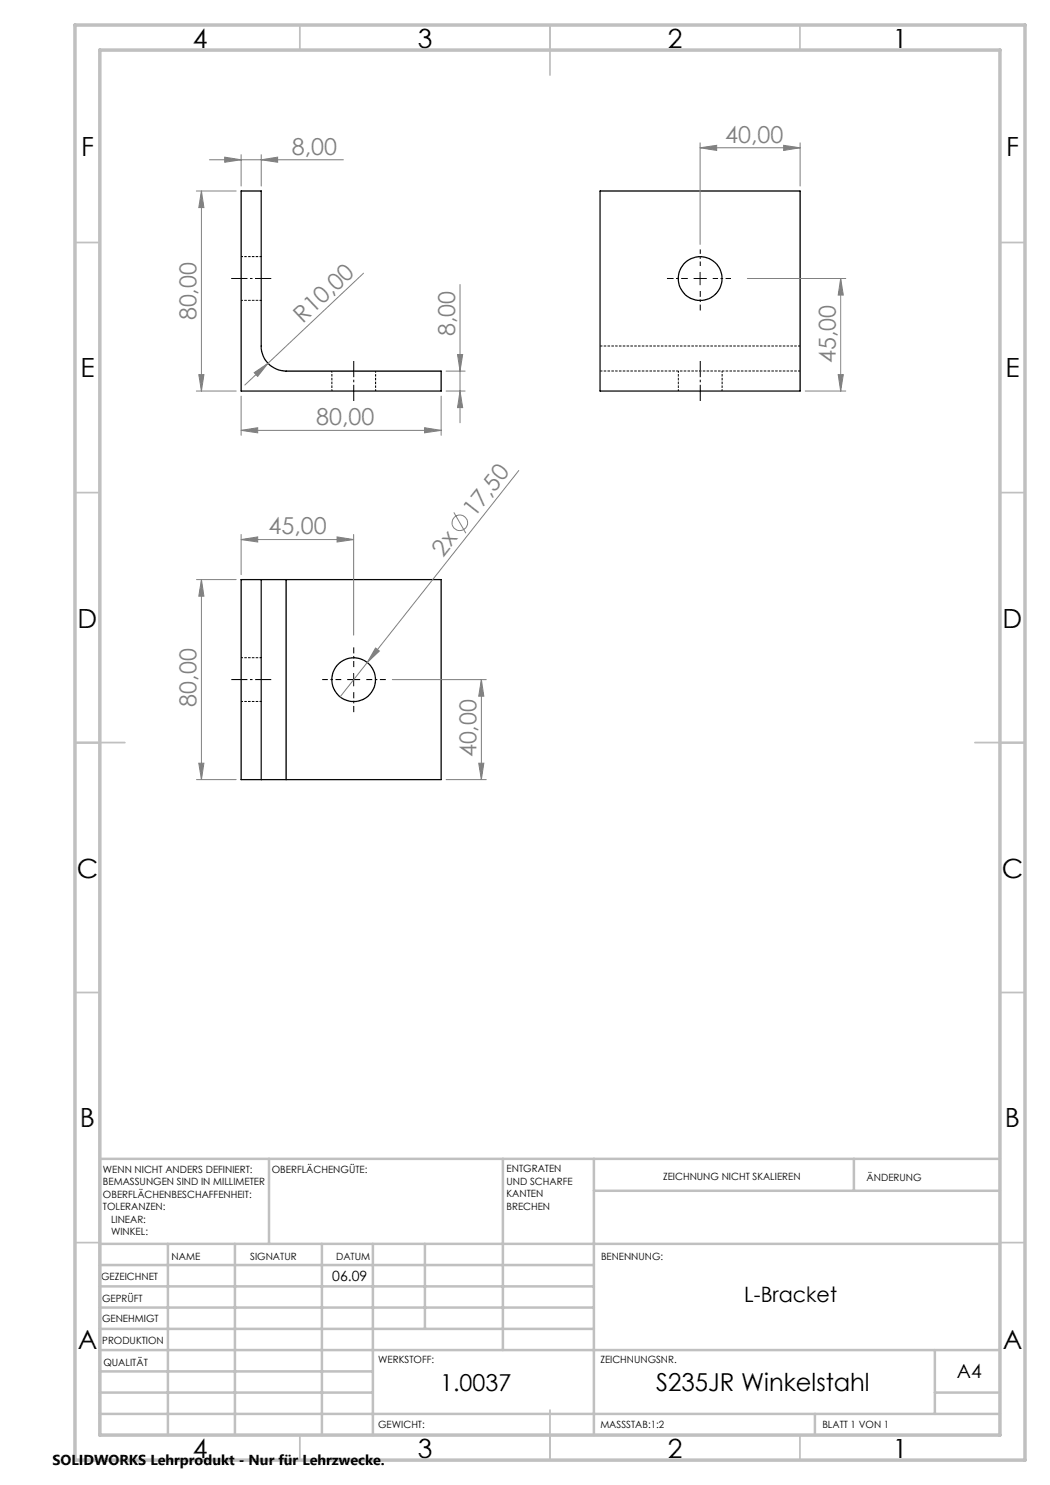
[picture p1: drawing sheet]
<svg xmlns="http://www.w3.org/2000/svg" width="210mm" height="297mm" viewBox="0 0 210 297" stroke-linecap="round" stroke-linejoin="round" font-family="sans-serif">
<path d="M52.3 51.3h-4M48.3 60.1h4M66.4 74.2v4M75.1 78.2v-4M135.7 74.2v4M144.4 78.2v-4M52.3 131.5h-4M48.3 140.3h4" fill="none" stroke="#000" stroke-width=".2" stroke-dasharray=".5 .3" stroke-dashoffset=".2" stroke-linecap="butt"/>
<g fill="none" stroke="#000" stroke-width=".25">
<path d="M48.2 38.2h4v31a5 5 0 0 0 5 5h31v4h-40zM120 38.2h40v40h-40zM52.2 115.9h5M52.2 115.9v40M52.2 115.9h-4v40h4M57.2 115.9h31v40h-31M57.2 115.9v40M52.2 155.9h5"/>
<circle cx="140" cy="55.7" r="4.4"/>
<circle cx="70.7" cy="135.9" r="4.4"/>
</g>
<path d="M160 74.2h-40M160 69.2h-40" fill="none" stroke="#000" stroke-width=".2" stroke-dasharray=".5 .3" stroke-dashoffset=".1" stroke-linecap="butt"/>
<g fill="none" stroke="#808080" stroke-width=".2">
<path d="M39.3 38.2h7.9M40.3 38.2l.5 3.3h-1zM40.3 38.2v40M41.9 32h26.8M44.9 31.4l3.3 .6-3.3 .5zM48.2 30.9v6.3M52.2 32l3.3-.6v1.1zM52.2 30.9v6.3M140 29.6l3.3-.5v1zM140 28.6v20.3M140 29.6h20M156.7 29.1l3.3 .5-3.3 .5z"/>
<path d="M160 28.6v8.6M72.7 54.6l-19.1 18.1M92 56.9v27.7M149.5 55.7h19.7M168.1 55.7l.6 3.3h-1.1zM168.1 55.7v22.5M39.3 78.2h7.9M39.8 74.9h1l-.5 3.3zM48.2 79.2v7.9M50.8 74.5l2.8-1.8-2.1 2.6zM53.6 72.7l-4.6 4.3M88.2 79.2v7.9"/>
<path d="M89.2 78.2h3.8M89.2 74.2h3.8M91.5 70.9h1l-.5 3.3zM92 78.2l.5 3.3h-1zM161 78.2h8.2M167.6 74.9h1.1l-.6 3.3zM48.2 86.1l3.3-.6v1.1zM48.2 86.1h40M84.9 85.5l3.3 .6-3.3 .5zM103.8 94.1l-35.8 45.3M39.3 115.9h7.9M40.3 115.9l.5 3.3h-1z"/>
<path d="M40.3 115.9v40M48.2 107.9l3.3-.5v1zM48.2 106.9v8M48.2 107.9h22.5M67.4 107.4l3.3 .5-3.3 .5zM70.7 106.9v20.1M90.8 102.5l2.4 4.1M75.1 129.6l.8 .6-2.5 2.3zM78.5 135.9h18.8M96.3 135.9l.5 3.3h-1.1zM96.3 135.9v20M39.3 155.9h7.9"/>
<path d="M39.8 152.6h1l-.5 3.3zM89.2 155.9h8.1M95.7 152.6h1.1l-.5 3.3z"/>
<circle cx="92" cy="104.6" r="1.54"/>
</g>
<path d="M46.3 55.7h8M70.8 80.2v-8M140 80.2v-8M46.3 135.9h8" fill="none" stroke="#000" stroke-width=".2" stroke-dasharray="5.1 .5 .5 .5" stroke-dashoffset="1.8" stroke-linecap="butt"/>
<path d="M140 53.2v-3.3" fill="none" stroke="#000" stroke-width=".2" stroke-dasharray="5.1 .5 .5 .5" stroke-dashoffset="4.2" stroke-linecap="butt"/>
<path d="M137.5 55.7h-4.1M70.8 138.4v4" fill="none" stroke="#000" stroke-width=".2" stroke-dasharray="5.1 .5 .5 .5" stroke-dashoffset="3.8" stroke-linecap="butt"/>
<path d="M140 58.2v3.9M68.3 135.9h-3.9M70.8 133.4v-3.9M73.3 135.9h3.9" fill="none" stroke="#000" stroke-width=".2" stroke-dasharray="5.1 .5 .5 .5" stroke-dashoffset="3.9" stroke-linecap="butt"/>
<path d="M142.5 55.7h3.7" fill="none" stroke="#000" stroke-width=".2" stroke-dasharray="5.1 .5 .5 .5" stroke-dashoffset="4" stroke-linecap="butt"/>
<path d="M138.8 55.7h2.5M140 54.5v2.5M69.5 135.9h2.5M70.7 134.7v2.5" fill="none" stroke="#000" stroke-width=".2"/>
<g fill="none" stroke="#c0c0c0" stroke-width=".35">
<path d="M60 5v5M110 5v10M160 5v5M15 48.5h5M200 48.5h5M15 98.5h5M200 98.5h5M15 148.5h10M195 148.5h10M15 198.5h5M200 198.5h5M15 248.5h5"/>
<path d="M200 248.5h5M60 287v5M110 282v10M160 287v5"/>
</g>
<g fill="none" stroke="#c0c0c0" stroke-width=".5">
<path d="M53.8 231.8v17M100.6 231.8v38.2M118.8 231.8v55.2M118.8 238.2h81.2M170.8 231.8v6.4M200 231.8h-180v55.2M20 248.8h180M20 257.3h98.8M20 253h98.8M33.6 248.8v38.2M47 248.8v38.2M64.4 248.8v38.2"/>
<path d="M74.6 248.8v38.2M85 248.8v17M20 265.8h98.8M20 261.5h98.8M20 278.5h54.6M20 274.3h54.6M20 270h180M187 278.5h13M187 270v12.8M20 282.8h180M163 282.8v4.2"/>
</g>
<path d="M15 5h190v287h-190zM20 10h180v277h-180z" fill="none" stroke="#c0c0c0" stroke-width=".7"/>
<g fill="#808080">
<path d="M50.8 74.5l2.8-1.8-2.1 2.6z"/>
<path d="M75.1 129.6l.8 .6-2.5 2.3z"/>
<path d="M52.2 32l3.3-.6v1.1zM44.9 31.4l3.3 .6-3.3 .5zM67.4 107.4l3.3 .5-3.3 .5zM48.2 107.9l3.3-.5v1z"/>
<path d="M48.2 86.1l3.3-.6v1.1zM84.9 85.5l3.3 .6-3.3 .5zM140 29.6l3.3-.5v1zM156.7 29.1l3.3 .5-3.3 .5z"/>
<path d="M92 78.2l.5 3.3h-1zM91.5 70.9h1l-.5 3.3z"/>
<path d="M40.3 38.2l.5 3.3h-1zM39.8 74.9h1l-.5 3.3zM168.1 55.7l.6 3.3h-1.1zM167.6 74.9h1.1l-.6 3.3z"/>
<path d="M40.3 115.9l.5 3.3h-1zM39.8 152.6h1l-.5 3.3zM96.3 135.9l.5 3.3h-1.1zM95.7 152.6h1.1l-.5 3.3z"/>
</g>
<g font-size="5.3">
<text x="38.5" y="9.5">4</text>
<text x="83.5" y="9.5">3</text>
<text x="133.5" y="9.5">2</text>
<text x="178.5" y="9.5">1</text>
<text x="16.2" y="31.2">F</text>
<text x="201.2" y="31.2">F</text>
<text x="16.1" y="75.5">E</text>
<text x="201.1" y="75.5">E</text>
<text x="15.5" y="125.5">D</text>
<text x="200.5" y="125.5">D</text>
<text x="15.4" y="175.5">C</text>
<text x="200.4" y="175.5">C</text>
<text x="16" y="225.5">B</text>
<text x="201" y="225.5">B</text>
<text x="15.5" y="269.7">A</text>
<text x="200.5" y="269.7">A</text>
<text x="38.5" y="291.5">4</text>
<text x="83.5" y="291.5">3</text>
<text x="133.5" y="291.5">2</text>
<text x="178.5" y="291.5">1</text>
</g>
<text font-size="4.9" x="131.3" y="278.2">S235JR Winkelstahl</text>
<g font-size="4.7" fill="#808080">
<text x="145.1" y="28.5">40,00</text>
<text x="58.4" y="30.9">8,00</text>
<text x="39.3" y="64.1" transform="rotate(-90 39.3 64.1)">80,00</text>
<text x="60.6" y="64.7" transform="rotate(-43 60.6 64.7)">R10,00</text>
<text x="91" y="67.2" transform="rotate(-90 91 67.2)">8,00</text>
<text x="167.2" y="72.7" transform="rotate(-90 167.2 72.7)">45,00</text>
<text x="63.3" y="85">80,00</text>
<text x="53.7" y="106.9">45,00</text>
<text x="94.9" y="103.6" transform="rotate(-52 94.9 103.6)">17,50</text>
<text x="88.7" y="111.5" transform="rotate(-52 88.7 111.5)">2x</text>
<text x="39.3" y="141.3" transform="rotate(-90 39.3 141.3)">80,00</text>
<text x="95.3" y="151.5" transform="rotate(-90 95.3 151.5)">40,00</text>
</g>
<text font-size="4.7" x="88" y="278.2">1.0037</text>
<text font-size="4.2" x="148.9" y="260.4">L-Bracket</text>
<text font-size="3.9" x="191.4" y="275.6">A4</text>
<text font-size="2.9" x="10.5" y="292.9">SOLIDWORKS Lehrprodukt - Nur für Lehrzwecke.</text>
<text font-size="2.8" x="66.5" y="256.1">06.09</text>
<g font-size="2">
<text x="20.6" y="234.6">WENN NICHT ANDERS DEFINIERT:</text>
<text x="20.6" y="237.1">BEMASSUNGEN SIND IN MILLIMETER</text>
<text x="20.6" y="239.6">OBERFLÄCHENBESCHAFFENHEIT:</text>
<text x="54.4" y="234.6">OBERFLÄCHENGÜTE:</text>
<text x="101.3" y="234.5">ENTGRATEN</text>
<text x="101.3" y="237">UND SCHARFE</text>
<text x="101.3" y="239.5">KANTEN</text>
<text x="132.6" y="236">ZEICHNUNG NICHT SKALIEREN</text>
<text x="173.3" y="236.2">ÄNDERUNG</text>
<text x="20.6" y="242.1">TOLERANZEN:</text>
<text x="22.2" y="244.6">LINEAR:</text>
<text x="101.3" y="242">BRECHEN</text>
<text x="22.2" y="247.1">WINKEL:</text>
<text x="34.3" y="252">NAME</text>
<text x="50" y="251.9">SIGNATUR</text>
<text x="67.2" y="251.9">DATUM</text>
<text x="120.2" y="251.9">BENENNUNG:</text>
<text x="20.2" y="256.1">GEZEICHNET</text>
<text x="20.4" y="260.3">GEPRÜFT</text>
<text x="20.4" y="264.4">GENEHMIGT</text>
<text x="20.5" y="268.8">PRODUKTION</text>
<text x="20.7" y="273.1">QUALITÄT</text>
<text x="75.6" y="272.5">WERKSTOFF:</text>
<text x="120.1" y="272.5">ZEICHNUNGSNR.</text>
<text x="75.6" y="285.5">GEWICHT:</text>
<text x="120.1" y="285.6">MASSSTAB:1:2</text>
<text x="164.5" y="285.6">BLATT 1 VON 1</text>
</g>
</svg>
